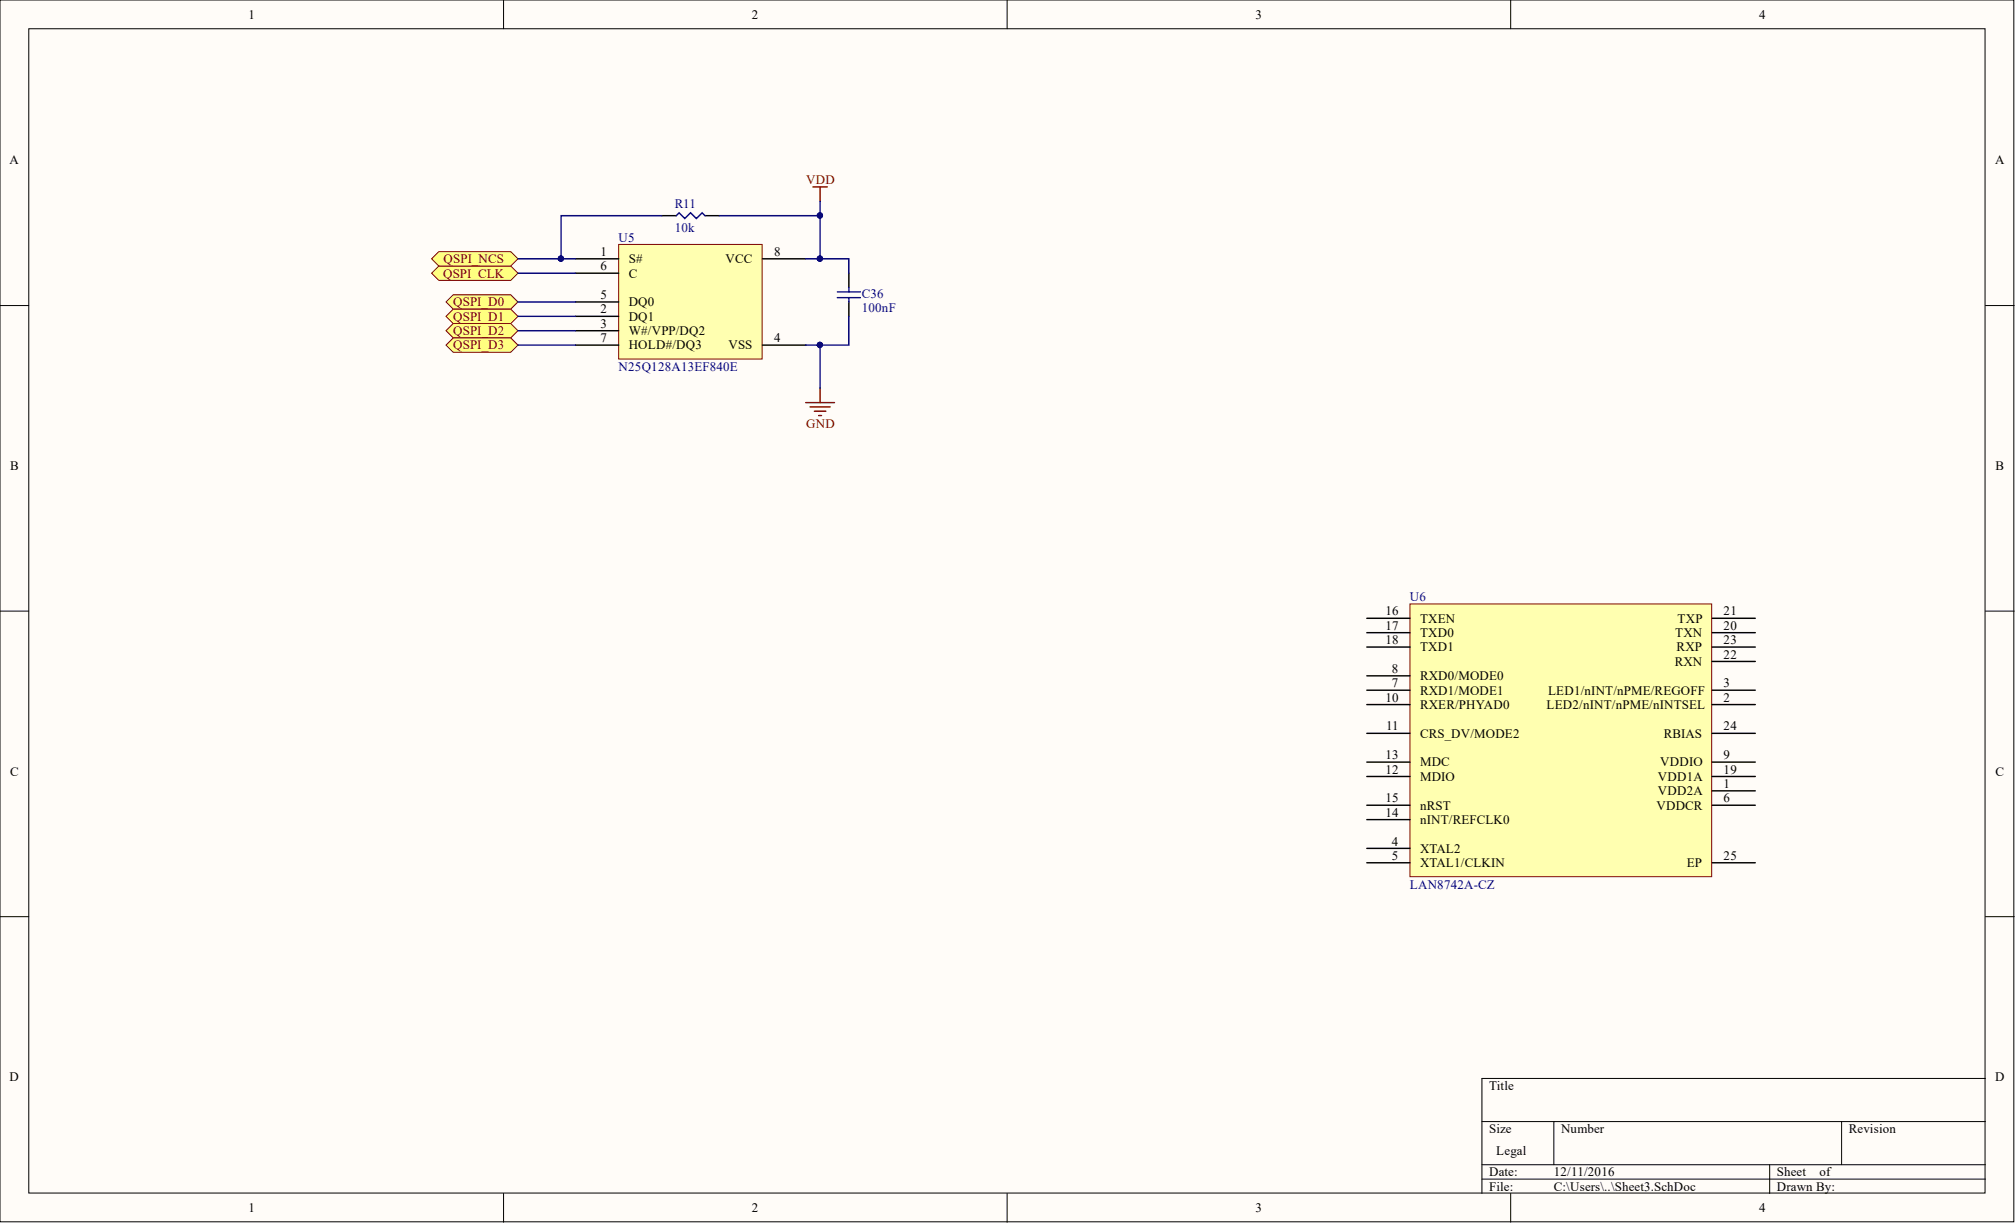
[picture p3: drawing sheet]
<svg xmlns="http://www.w3.org/2000/svg" width="356mm" height="216mm" viewBox="0 0 356 216" stroke-linecap="round" stroke-linejoin="round" font-family="sans-serif">
<g fill="#fffcf8" stroke="#000" stroke-width=".18">
<path d="M0 0h355.2v215.5h-355.2z"/>
<path d="M5.1 5.1h345v205.3h-345z"/>
</g>
<g fill="none" stroke="#000" stroke-width=".18">
<path d="M88.8 0v5.1M177.6 0v5.1M266.5 0v5.1M0 53.9h5.1M350.2 53.9h5.1M0 107.8h5.1M350.2 107.8h5.1M0 161.7h5.1M350.2 161.7h5.1M261.4 197.8h88.8M274.1 197.8v7.6M324.8 197.8v7.6"/>
<path d="M350.2 190.2h-88.8v20.3M88.8 210.5v5.1M177.6 210.5v5.1M261.4 205.4h88.8M261.4 208h88.8M266.5 210.5v5.1M312.1 205.4v5.1"/>
</g>
<path d="M109.1 43.1h25.3v20.2h-25.3z" fill="#ffffb0" stroke="#800000" stroke-width=".18"/>
<path d="M101.5 45.7h7.6M101.5 55.8h7.6M101.5 58.3h7.6M101.5 53.3h7.6M101.5 48.2h7.6M134.5 45.7h7.6M101.5 60.9h7.6M134.5 60.9h7.6" fill="none" stroke="#000" stroke-width=".25"/>
<path d="M248.7 106.5h53.2v48.1h-53.2z" fill="#ffffb0" stroke="#800000" stroke-width=".18"/>
<g fill="none" stroke="#000" stroke-width=".25">
<path d="M116.7 38h2.6M124.4 38h2.5M149.7 48.2v2.5M149.7 53.3v2.5M241.1 119.2h7.6M241.1 109.1h7.6M241.1 111.6h7.6M241.1 114.1h7.6M302 109.1h7.6M302 111.6h7.6M302 114.1h7.6M302 116.7h7.6"/>
<path d="M241.1 124.3h7.6M241.1 121.7h7.6M241.1 134.4h7.6M241.1 129.4h7.6M241.1 137h7.6M302 139.5h7.6M302 124.3h7.6M302 121.7h7.6M302 134.4h7.6M302 129.4h7.6M302 137h7.6M241.1 149.6h7.6"/>
<path d="M241.1 152.2h7.6M241.1 142h7.6M241.1 144.6h7.6M302 152.2h7.6M302 142h7.6"/>
</g>
<path d="M119.3 38l.5-.5 1 1.1 1-1.1 1 1.1 1-1.1 .6 .5M147.7 52.5h4.1M147.7 51.5h4.1M149.7 50.7v.8M149.7 52.5v.8" fill="none" stroke="#0000b4" stroke-width=".25"/>
<path d="M143.4 33h2.5M144.7 33v2.5M142.1 71h5.1M142.9 71.8h3.5M143.6 72.5h2.1M144.4 73.3h.5M144.7 68.5v2.5" fill="none" stroke="#800000" stroke-width=".25"/>
<path d="M116.7 38h-17.7v7.7h2.5M126.9 38h17.8M144.7 35.5v10.2h-2.6M144.7 45.7h5v2.5M149.7 55.8v5.1h-5v7.6M142.1 60.9h2.6" fill="none" stroke="#000080" stroke-width=".25"/>
<g fill="#000080" stroke="#000080" stroke-width=".18">
<circle cx="144.6" cy="38" r=".47"/>
<circle cx="144.6" cy="45.6" r=".47"/>
<circle cx="144.6" cy="60.8" r=".47"/>
<circle cx="98.9" cy="45.6" r=".47"/>
</g>
<g fill="#ffff80" stroke="#800000" stroke-width=".18">
<path d="M78.7 53.3l1.2-1.3h10.2l1.3 1.3-1.3 1.2h-10.2z" fill-rule="evenodd"/>
<path d="M78.7 55.8l1.2-1.3h10.2l1.3 1.3-1.3 1.3h-10.2z" fill-rule="evenodd"/>
<path d="M78.7 58.3l1.2-1.2h10.2l1.3 1.2-1.3 1.3h-10.2z" fill-rule="evenodd"/>
<path d="M78.7 60.9l1.2-1.3h10.2l1.3 1.3-1.3 1.2h-10.2z" fill-rule="evenodd"/>
<path d="M76.1 48.2l1.3-1.3h12.7l1.3 1.3-1.3 1.3h-12.7z" fill-rule="evenodd"/>
<path d="M76.1 45.7l1.3-1.3h12.7l1.3 1.3-1.3 1.2h-12.7z" fill-rule="evenodd"/>
</g>
<path d="M91.4 48.2h10.1M91.4 45.7h7.6M91.4 53.3h10.1M91.4 55.8h10.1M91.4 58.3h10.1M91.4 60.9h10.1" fill="none" stroke="#000080" stroke-width=".25"/>
<circle cx="98.9" cy="45.6" r=".47" fill="#000080" stroke="#000080" stroke-width=".18"/>
<g font-size="2.3">
<text x="43.8" y="3.3">1</text>
<text x="132.6" y="3.3">2</text>
<text x="221.5" y="3.3">3</text>
<text x="310.3" y="3.3">4</text>
<text x="1.7" y="29">A</text>
<text x="351.9" y="29">A</text>
<text x="105.9" y="45.1">1</text>
<text x="105.9" y="47.7">6</text>
<text x="110.9" y="46.4">S#</text>
<text x="128" y="46.4">VCC</text>
<text x="136.5" y="45.1">8</text>
<text x="105.9" y="52.8">5</text>
<text x="110.9" y="49">C</text>
<text x="105.9" y="55.3">2</text>
<text x="105.9" y="57.8">3</text>
<text x="110.9" y="56.6">DQ1</text>
<text x="110.9" y="59.1">W#/VPP/DQ2</text>
<text x="110.9" y="54">DQ0</text>
<text x="105.9" y="60.4">7</text>
<text x="110.9" y="61.6">HOLD#/DQ3</text>
<text x="128.5" y="61.6">VSS</text>
<text x="136.5" y="60.4">4</text>
<text x="1.8" y="82.9">B</text>
<text x="352" y="82.9">B</text>
<text x="244.4" y="108.6">16</text>
<text x="244.4" y="111.1">17</text>
<text x="244.4" y="113.6">18</text>
<text x="250.5" y="109.8">TXEN</text>
<text x="250.5" y="112.4">TXD0</text>
<text x="295.5" y="112.4">TXN</text>
<text x="295.9" y="109.8">TXP</text>
<text x="304" y="111.1">20</text>
<text x="304" y="108.6">21</text>
<text x="304" y="113.6">23</text>
<text x="245.5" y="118.7">8</text>
<text x="250.5" y="120">RXD0/MODE0</text>
<text x="250.5" y="114.9">TXD1</text>
<text x="295.4" y="117.4">RXN</text>
<text x="295.7" y="114.9">RXP</text>
<text x="304" y="116.2">22</text>
<text x="244.4" y="123.8">10</text>
<text x="245.5" y="121.2">7</text>
<text x="250.5" y="122.5">RXD1/MODE1</text>
<text x="250.5" y="125">RXER/PHYAD0</text>
<text x="272.8" y="125">LED2/nINT/nPME/nINTSEL</text>
<text x="273.1" y="122.5">LED1/nINT/nPME/REGOFF</text>
<text x="304" y="123.8">2</text>
<text x="304" y="121.2">3</text>
<text x="244.5" y="128.8">11</text>
<text x="250.5" y="130.1">CRS_DV/MODE2</text>
<text x="293.5" y="130.1">RBIAS</text>
<text x="304" y="128.8">24</text>
<text x="1.8" y="136.8">C</text>
<text x="244.4" y="136.5">12</text>
<text x="244.4" y="133.9">13</text>
<text x="250.5" y="137.7">MDIO</text>
<text x="250.5" y="135.2">MDC</text>
<text x="292.4" y="137.7">VDD1A</text>
<text x="292.9" y="135.2">VDDIO</text>
<text x="304" y="133.9">9</text>
<text x="304" y="136.5">19</text>
<text x="352" y="136.8">C</text>
<text x="244.4" y="141.5">15</text>
<text x="250.5" y="142.8">nRST</text>
<text x="292.2" y="142.8">VDDCR</text>
<text x="292.4" y="140.3">VDD2A</text>
<text x="304" y="139">1</text>
<text x="304" y="141.5">6</text>
<text x="244.4" y="144.1">14</text>
<text x="245.5" y="149.1">4</text>
<text x="250.5" y="145.3">nINT/REFCLK0</text>
<text x="245.5" y="151.7">5</text>
<text x="250.5" y="150.4">XTAL2</text>
<text x="250.5" y="152.9">XTAL1/CLKIN</text>
<text x="297.5" y="152.9">EP</text>
<text x="304" y="151.7">25</text>
<text x="1.7" y="190.6">D</text>
<text x="351.9" y="190.6">D</text>
<text x="262.7" y="192.3">Title</text>
<text x="262.7" y="199.9">Size</text>
<text x="263.9" y="203.7">Legal</text>
<text x="275.4" y="199.9">Number</text>
<text x="326.1" y="199.9">Revision</text>
<text x="262.7" y="207.5">Date:</text>
<text x="274.1" y="207.5">12/11/2016</text>
<text x="313.4" y="207.5">Sheet</text>
<text x="321" y="207.5">of</text>
<text x="43.8" y="213.8">1</text>
<text x="132.6" y="213.8">2</text>
<text x="221.5" y="213.8">3</text>
<text x="262.7" y="210">File:</text>
<text x="274.1" y="210">C:\Users\..\Sheet3.SchDoc</text>
<text x="310.3" y="213.8">4</text>
<text x="313.4" y="210">Drawn By:</text>
</g>
<g font-size="2.3" fill="#800000">
<text x="142.2" y="32.5">VDD</text>
<text x="78.2" y="46.4">QSPI_NCS</text>
<text x="78.2" y="49">QSPI_CLK</text>
<text x="79.9" y="54">QSPI_D0</text>
<text x="79.9" y="56.6">QSPI_D1</text>
<text x="79.9" y="59.1">QSPI_D2</text>
<text x="79.9" y="61.6">QSPI_D3</text>
<text x="142.2" y="75.6">GND</text>
</g>
<g font-size="2.3" fill="#000080">
<text x="119" y="36.8">R11</text>
<text x="119" y="40.8">10k</text>
<text x="109.1" y="42.6">U5</text>
<text x="152" y="52.5">C36</text>
<text x="152" y="55">100nF</text>
<text x="109.1" y="65.4">N25Q128A13EF840E</text>
<text x="248.7" y="106">U6</text>
<text x="248.7" y="156.7">LAN8742A-CZ</text>
</g>
</svg>
